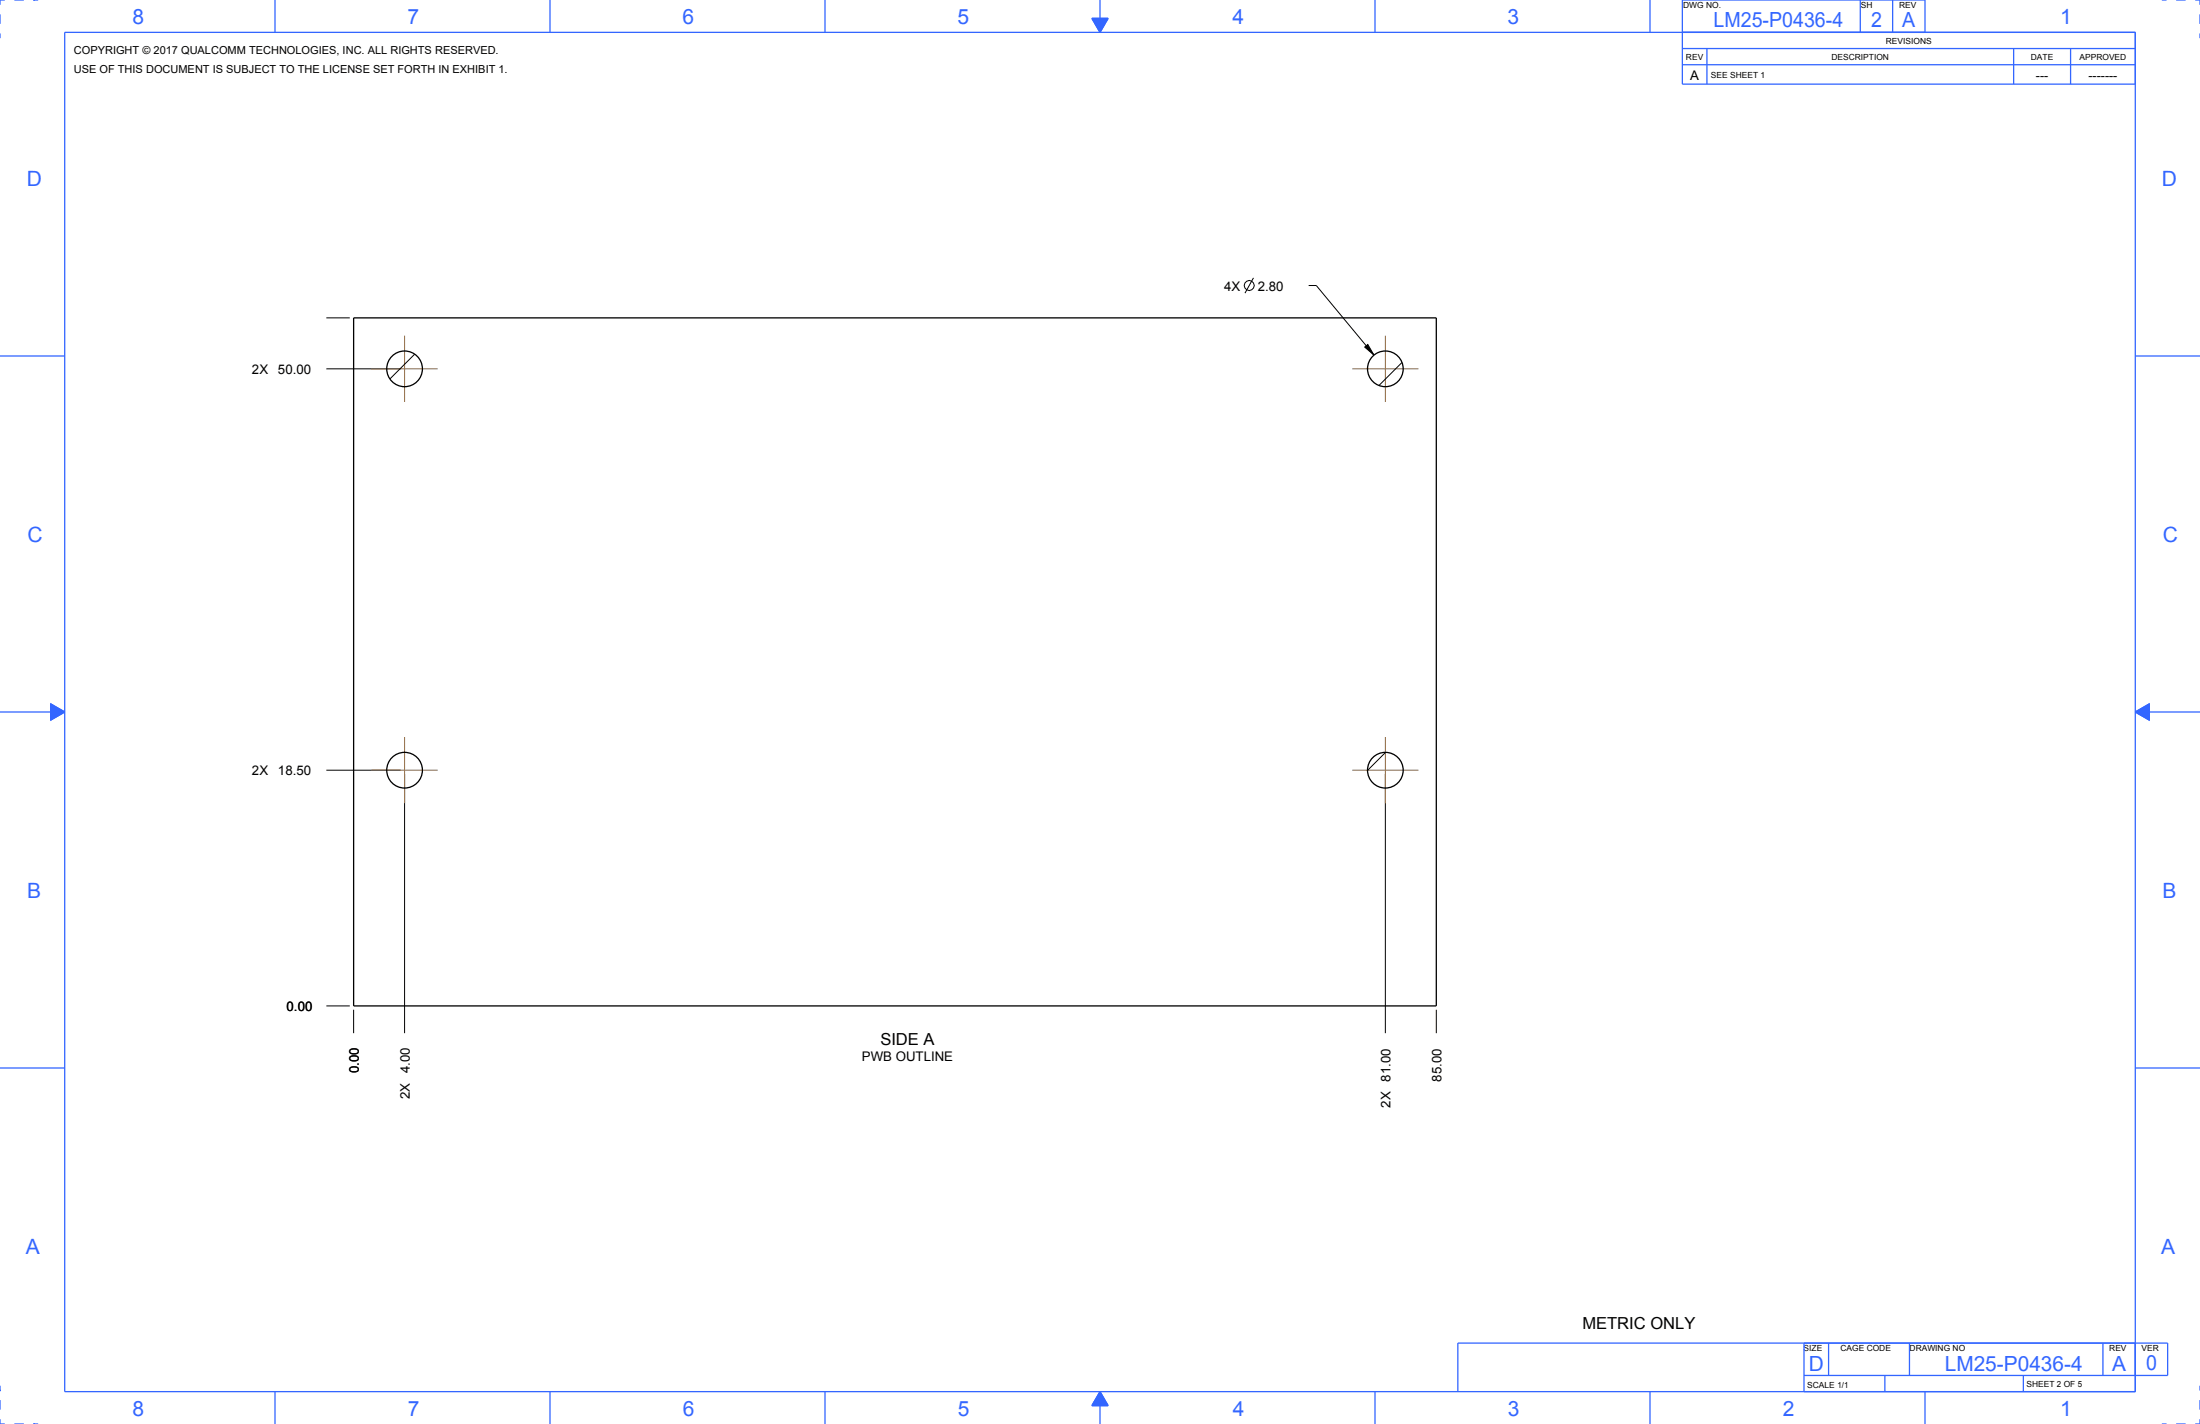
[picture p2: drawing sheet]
<svg xmlns="http://www.w3.org/2000/svg" width="864mm" height="559mm" viewBox="0 0 864 559" stroke-linecap="round" stroke-linejoin="round" font-family="sans-serif">
<path d="M838.2 279.4l5.5-3.2v6.4z" fill="#36f"/>
<path d="M838.2 279.4l5.5-3.2v6.4z" fill="none" stroke="#36f" stroke-width=".51"/>
<path d="M431.8 546.1l3.2 5.5h-6.4z" fill="#36f"/>
<path d="M431.8 546.1l3.2 5.5h-6.4z" fill="none" stroke="#36f" stroke-width=".51"/>
<path d="M19.9 276.2l5.5 3.2-5.5 3.2z" fill="#36f"/>
<path d="M19.9 276.2l5.5 3.2-5.5 3.2z" fill="none" stroke="#36f" stroke-width=".51"/>
<path d="M428.6 7.2h6.4l-3.2 5.5z" fill="#36f"/>
<g fill="none" stroke="#36f" stroke-width=".51">
<path d="M0 5.6v3.8M0 13.1v1.9M1.9 0h-1.9v1.9M5.6 0h3.8M13.1 0h.1M13.1 0h1.9M25.4 12.7h812.8v533.4h-812.8zM107.9 0v12.7M215.9 0v12.7M323.8 0v12.7M428.6 7.2h6.4l-3.2 5.5zM431.8 0v12.7"/>
<path d="M539.8 0v12.7M647.7 0v12.7M660.4 19h177.8M670.1 19v14M730.2 0v12.7M742.9 0v12.7M755.6 12.7v-12.7h-95.2v33h177.8M790.4 19v14M812.8 19v14M848.6 0h1.9M854.2 0h3.8M861.7 0h1.9v1.9"/>
<path d="M863.6 5.6v3.8M863.6 13.1v1.9M660.4 25.4h177.8M0 139.7h25.4M838.2 139.7h25.4M0 279.4h25.4M19.9 276.2l5.5 3.2-5.5 3.2zM838.2 279.4l5.5-3.2v6.4zM838.2 279.4h25.4M0 419.1h25.4M838.2 419.1h25.4M708.2 539.8h142.7v-12.8h-278.6v19.1"/>
<path d="M708.2 527v19.1M717.8 527v12.8M739.9 539.8v6.3M749.6 527v12.8M794.3 539.8v6.3M825.5 527v12.8M0 545.7h.1M0 543.8v1.9M0 549.4v3.8M0 556.9v1.9h1.9M5.6 558.8h3.8M13.1 558.8h.1"/>
<path d="M13.1 558.8h1.9M107.9 546.1v12.7M215.9 546.1v12.7M323.8 546.1v12.7M431.8 546.1l3.2 5.5h-6.4zM431.8 546.1v12.7M539.8 546.1v12.7M647.7 546.1v12.7M755.6 546.1v12.7M848.6 558.8h1.9M854.2 558.8h3.8M863.6 545.7h.1"/>
<path d="M863.6 556.9v1.9h-1.9M863.6 543.8v1.9M863.6 549.4v3.8"/>
</g>
<g fill="none" stroke="#000" stroke-width=".39">
<path d="M492 109l-3.3 6M513.7 112h3l22.6 27.4M128.1 124.7h9.2M535.7 136.2l1.2-1 2.4 4.2zM128.1 144.7h29.2M128.1 302.2h29.2M158.8 303.7v101.7M543.8 303.7v101.7M128.1 394.7h9.2M138.8 396.2v9.2M563.8 396.2v9.2"/>
<circle cx="490.3" cy="112" r="1.96"/>
</g>
<path d="M535.7 136.2l1.2-1 2.4 4.2z" fill="#000"/>
<path d="M138.8 124.7h425v270h-425z" fill="none" stroke="#000" stroke-width=".51"/>
<!-- layer: 02___PRT_ALL_AXES -->
<path d="M158.8 131.7v26M543.8 131.7v26M145.8 144.7h26M530.8 144.7h26M158.8 289.2v26M543.8 289.2v26M145.8 302.2h26M530.8 302.2h26" fill="none" stroke="#963" stroke-width=".39"/>
<g fill="none" stroke="#000" stroke-width=".51">
<circle cx="158.8" cy="144.7" r="7"/>
<circle cx="543.8" cy="144.7" r="7"/>
<circle cx="158.8" cy="302.2" r="7"/>
<circle cx="543.8" cy="302.2" r="7"/>
</g>
<!-- layer: 12_COSMETIC_SKETCH -->
<path d="M162.8 139l-9.7 9.7M550.3 142.2l-9 9.1M543.9 295.2l-7 7.1" fill="none" stroke="#000" stroke-width=".39"/>
<g font-size="8.3" fill="#36f">
<text x="52.1" y="9.5">8</text>
<text x="160" y="9.5">7</text>
<text x="268" y="9.5">6</text>
<text x="375.9" y="9.5">5</text>
<text x="483.9" y="9.5">4</text>
<text x="591.8" y="9.5">3</text>
<text x="808.7" y="9.5">1</text>
<text x="10.5" y="73">D</text>
<text x="848.7" y="73">D</text>
<text x="10.8" y="212.7">C</text>
<text x="849" y="212.7">C</text>
<text x="10.6" y="352.4">B</text>
<text x="848.8" y="352.4">B</text>
<text x="10.2" y="492.1">A</text>
<text x="848.4" y="492.1">A</text>
<text x="52.1" y="555.6">8</text>
<text x="160" y="555.6">7</text>
<text x="268" y="555.6">6</text>
<text x="375.9" y="555.6">5</text>
<text x="483.9" y="555.6">4</text>
<text x="591.8" y="555.6">3</text>
<text x="699.8" y="555.6">2</text>
<text x="808.7" y="555.6">1</text>
</g>
<g font-size="8.2" fill="#36f">
<text x="672.6" y="10.7">LM25-P0436-4</text>
<text x="734.5" y="10.7">2</text>
<text x="746.7" y="10.7">A</text>
<text x="710" y="538.2">D</text>
<text x="763.4" y="538.2">LM25-P0436-4</text>
<text x="829.1" y="538.2">A</text>
<text x="842.4" y="537.7">0</text>
</g>
<g font-size="6.5">
<text x="345.6" y="409.9">SIDE A</text>
<text x="621.2" y="521.7">METRIC ONLY</text>
</g>
<g font-size="5.2">
<text x="663.5" y="31.2">A</text>
<text x="799.2" y="31.2">---</text>
<text x="819.8" y="31.2">-------</text>
<text x="480.6" y="114">4X</text>
<text x="493.7" y="114">2.80</text>
<text x="98.9" y="146.7">2X</text>
<text x="109.1" y="146.7">50.00</text>
<text x="98.9" y="304.2">2X</text>
<text x="109.1" y="304.2">18.50</text>
<text x="112.5" y="396.7">0.00</text>
<text x="338.3" y="416.2">PWB OUTLINE</text>
<text x="140.8" y="421" transform="rotate(-90 140.8 421)">0.00</text>
<text x="160.8" y="421" transform="rotate(-90 160.8 421)">4.00</text>
<text x="545.8" y="424.4" transform="rotate(-90 545.8 424.4)">81.00</text>
<text x="565.8" y="424.4" transform="rotate(-90 565.8 424.4)">85.00</text>
<text x="160.8" y="431.2" transform="rotate(-90 160.8 431.2)">2X</text>
<text x="545.8" y="434.6" transform="rotate(-90 545.8 434.6)">2X</text>
</g>
<g font-size="4.3">
<text x="29" y="21.1">COPYRIGHT © 2017 QUALCOMM TECHNOLOGIES, INC. ALL RIGHTS RESERVED.</text>
<text x="29" y="28.8">USE OF THIS DOCUMENT IS SUBJECT TO THE LICENSE SET FORTH IN EXHIBIT 1.</text>
</g>
<g font-size="3.3">
<text x="660.7" y="3.2">DWG NO.</text>
<text x="730.5" y="3.2">SH</text>
<text x="745.5" y="3.2">REV</text>
<text x="740.3" y="17.1">REVISIONS</text>
<text x="661.8" y="23.5">REV</text>
<text x="719" y="23.5">DESCRIPTION</text>
<text x="797.2" y="23.5">DATE</text>
<text x="816.3" y="23.5">APPROVED</text>
<text x="671.6" y="30.5">SEE SHEET 1</text>
<text x="708" y="530.1">SIZE</text>
<text x="722.5" y="530.1">CAGE CODE</text>
<text x="749.6" y="530.1">DRAWING NO</text>
<text x="828" y="530.1">REV</text>
<text x="840.7" y="530.1">VER</text>
<text x="709.4" y="544.5">SCALE 1/1</text>
<text x="795.5" y="544.2">SHEET 2 OF 5</text>
</g>
</svg>
